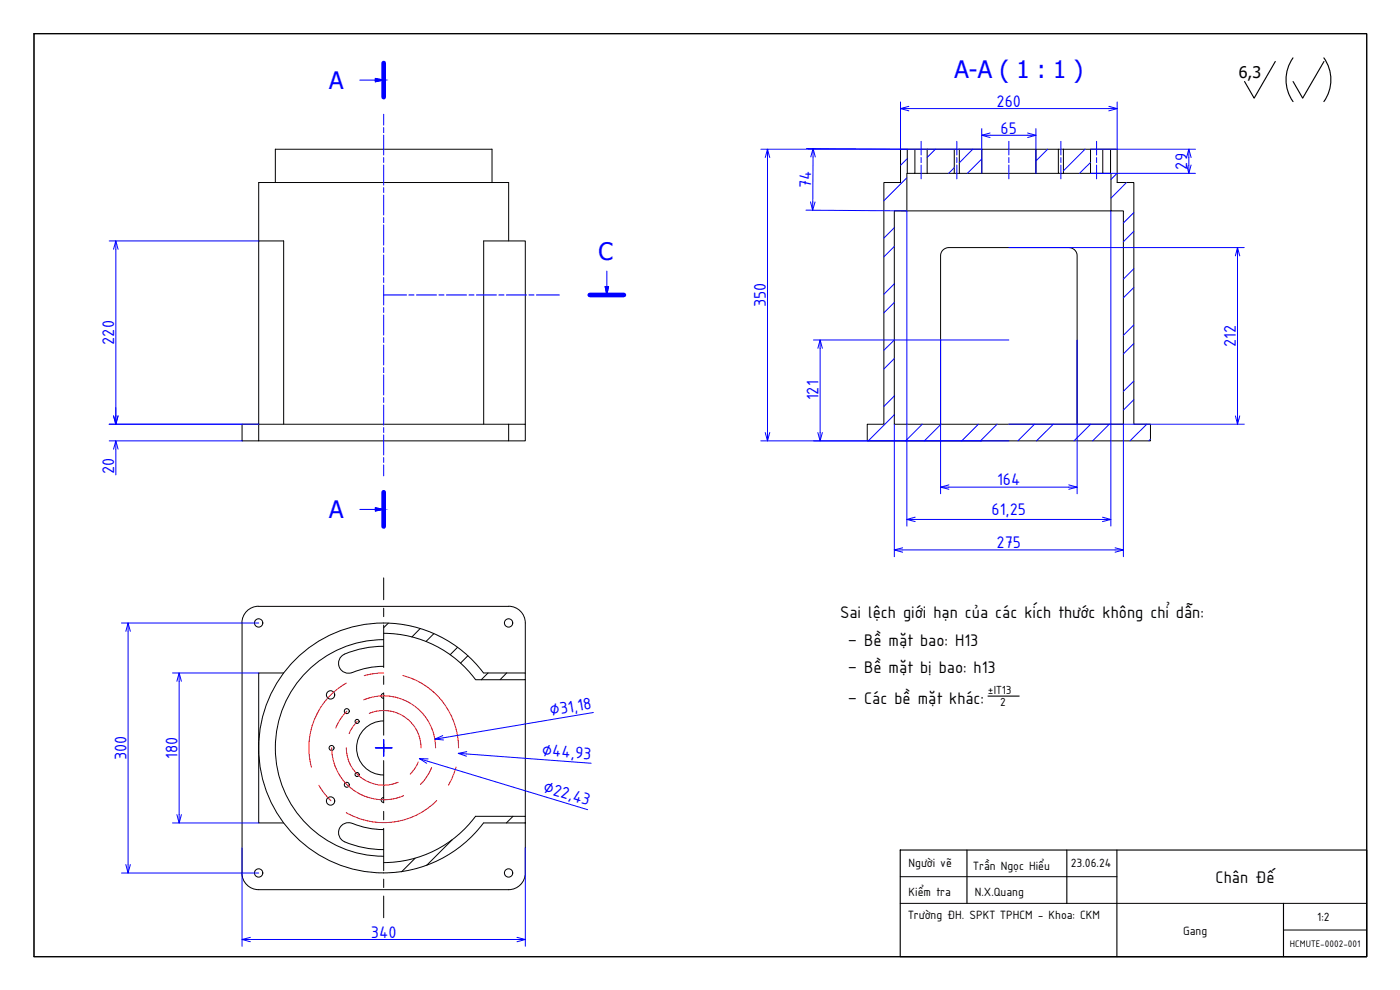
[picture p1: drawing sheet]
<svg xmlns="http://www.w3.org/2000/svg" width="420mm" height="297mm" viewBox="0 0 420 297" stroke-linecap="round" stroke-linejoin="round" font-family="sans-serif">
<!-- layer: 0 -->
<g fill="none" stroke="#000" stroke-width=".3">
<path d="M82.6 54.8v-10h65.1v10M270.3 44.8h2l-.1 18.5h-3.8v64h68.7v-64h-3.7l-.1-18.5h2v10h5v72.5h5v5h-85v-5h5v-72.5h5zM272.3 44.8h2.3v7.2h-2.3M274.6 44.8h3.7M274.6 52h3.7M278.3 44.8h8.1v7.2h-8.1M278.3 44.8v7.2M286.4 44.8h1.5M286.4 52h1.5M287.9 44.8h6.7v7.2h-6.7M287.9 44.8v7.2M294.6 44.8h16.3v7.2h-16.3"/>
<path d="M310.9 44.8h6.7M310.9 52h6.7M319.2 44.8h-1.6v7.2h1.6M319.2 44.8h8.1v7.2h-8.1M319.2 44.8v7.2M327.3 44.8h3.7M327.3 52h3.7M333.3 44.8h-2.3v7.2h2.3M77.6 72.3v-17.5h75.1v17.5M272.2 63.3h61.2M72.6 127.3h5v5h-5zM85.1 127.3v-55h-7.5v55h75.1v5h-75.1"/>
<path d="M145.2 127.3v-55h12.4v55M152.7 127.3h4.9v5h-4.9M282.3 127.3v-50.5a2.45 2.45 0 0 1 2.5-2.5h36a2.45 2.45 0 0 1 2.5 2.5v50.5M115.1 173.4v6.5M77.6 181.9a5 5 0 0 0-5 5v75a5 5 0 0 0 5 5h75.1M77.6 181.9h75.1M115.1 193.9a28.6 28.6 0 0 0-12.3 2.7 2.98 2.98 0 0 0-.8 3.9 2.98 2.98 0 0 0 3.7 1.3M115.1 199.9a24.5 24.5 0 0 0-9.3 1.9M115.1 191.9a32.5 32.5 0 0 0-32.5 32.5 32.5 32.5 0 0 0 32.5 32.5M115.1 190a34.3 34.3 0 0 1 27.6 13.9M115.1 182.5v2.5M115.1 187.6v12.7"/>
<path d="M116.5 187l-1.4 1.3M126.1 188.6l-2.5 2.5M130.2 190.1l-2.4 2.4M137.3 194.2l-2.2 2.3M140.4 196.8l-2.2 2.2M152.6 181.9a5 5 0 0 1 5 5v15M85.1 201.9h-7.5v45h7.5M115.1 208.1a.74 .74 0 0 0-.7 .7 .74 .74 0 0 0 .7 .7M115.1 216.3a8.1 8.1 0 0 0-8.1 8.1 8.1 8.1 0 0 0 8.1 8.1M115.1 202.8v2.5M115.1 207.9v12.7M145.1 201.9a37.5 37.5 0 0 0-55.2-5.2 37.5 37.5 0 0 0 0 55.4 37.5 37.5 0 0 0 55.2-5.2"/>
<path d="M145.2 201.9h12.4v2h-14.9M146.5 201.9l-2.1 2M152.1 201.9l-2 2M157.6 203.9v41M115.1 239.3a.74 .74 0 0 0-.7 .7 .74 .74 0 0 0 .7 .8M115.1 223.1v2.6M115.1 228.2v12.7M103.5 252.6a30.5 30.5 0 0 0 11.6 2.3M105.7 247.1a2.98 2.98 0 0 0-3.9 1.6 2.98 2.98 0 0 0 1.6 3.9M105.8 247a24.5 24.5 0 0 0 9.3 1.9M115.1 243.4v2.6M115.1 248.5v12.7"/>
<path d="M124.6 257.5l-4.1 4.1M135.7 252l-7.7 7.7M142.7 244.9a34.3 34.3 0 0 1-27.6 13.9M142.7 245l14.9-.1v2M145.2 246.9h12.4M154 244.9l-2 2M157.6 246.9v15a5 5 0 0 1-5 5M157.6 246.9h.1M115.1 263.8v2.5M115.1 268.8v6.6"/>
<circle cx="77.6" cy="186.9" r="1.25"/>
<circle cx="152.6" cy="186.9" r="1.25"/>
<circle cx="99.2" cy="208.5" r="1.25"/>
<circle cx="104.1" cy="213.4" r=".74"/>
<circle cx="107.2" cy="216.5" r=".61"/>
<circle cx="99.5" cy="224.4" r=".74"/>
<circle cx="104.1" cy="235.5" r=".74"/>
<circle cx="107.2" cy="232.4" r=".61"/>
<circle cx="99.2" cy="240.3" r="1.25"/>
<circle cx="77.6" cy="261.9" r="1.25"/>
<circle cx="152.6" cy="261.9" r="1.25"/>
</g>
<!-- layer: Netmanh -->
<g fill="none" stroke="#00f" stroke-width=".3">
<path d="M108 24h7.1l-2.5 .5v-1l2.5 .5M115.1 34.3v3.2M115.1 38.3v1.5M270.3 30.6v14.2M272.8 32.6h60M294.6 38.6v13.4M310.9 38.6v13.4M335.3 30.6v14.2M115.1 40.5v6M115.1 47.3v1.5M115.1 49.5v6M115.1 56.3v1.5"/>
<path d="M115.1 58.5v6M228.3 44.8h66.3M230.3 47.3v82.5M242 44.6l30.3 .2M244 47.1l-.1 13.5M272.2 53.3l-6.9 6.9M272.3 47.6l-2 2M276.4 42.4v4.1M276.4 47.3v1.5M276.4 49.5v4.2M280.7 44.8l-2.4 2.4M286.4 50.3l-1.7 1.7"/>
<path d="M287.1 42.4v4.1M287.1 47.3v1.5M287.1 49.5v4.2M291.9 44.8l-4 4M294.6 47.7l-4.3 4.3M297.1 40.6h11.3M302.8 42.4v4.1M302.8 47.3v1.5M302.8 49.5v4.2M314.4 44.8l-3.5 3.5M318.4 42.4v4.1M318.4 47.3v1.5"/>
<path d="M318.4 49.5v4.2M325.6 44.8l-6.4 6.5M327.3 48.8l-3.3 3.2M327.3 44.8h31.5M327.3 52h31.5M329.1 42.4v4.1M329.1 47.3v1.5M329.1 49.5v4.2M335.3 52l-1.9 1.8M338.1 54.8l-4.7 4.7M356.8 47.3v2.2M32.8 72.3h44.8"/>
<path d="M34.8 74.8v50M115.1 65.3v1.5M115.1 67.5v6M115.1 74.3v1.5M115.1 76.5v6M241.9 63.1l30.3 .2v94.5M268.4 68.3l-3.1 3.1M268.4 73.9l-3.1 3.2M302.8 74.3h70.6M333.4 63.3v94.5M340.3 63.8l-3.2 3.1M340.3 69.4l-3.2 3.1"/>
<path d="M371.4 76.8v48M115.1 83.3v1.5M115.1 85.5v6M115.1 92.3v1.5M115.1 94.5v6M182.1 81.4v7.1l-.5-2.5h1l-.5 2.5M268.4 85.2l-3.1 3.1M268.4 90.7l-3.1 3.2M340.3 80.6l-3.2 3.2M340.3 97.5l-3.2 3.1M340.3 86.3l-3.2 3.1M115.1 101.3v1.5"/>
<path d="M115.1 103.5v6M115.1 110.3v1.5M115.1 112.5v6M115.1 119.3v1.5M244.1 102h58.7M246.1 104.5v25.3M268.4 102l-3.1 3.1M268.4 118.8l-3.1 3.1M268.4 107.6l-3.1 3.1M282.3 102v46.2M323.3 102v46.2M340.3 114.3l-3.2 3.1"/>
<path d="M340.3 103.1l-3.2 3.1M340.3 119.9l-3.2 3.1M32.8 127.3h44.8M32.8 132.3h39.8M34.8 134.8v7.7M115.1 121.5v6M115.1 128.3v1.5M115.1 130.5v6M115.1 137.3v1.5M115.1 139.5v3.3M228.3 132.3h74.5M268.4 124.4l-7.8 7.9"/>
<path d="M268.4 127.3v39.7M276.8 127.3l-5 5M282.4 127.3l-5 5M293.6 127.3l-5 5M299.3 127.3l-5 5M302.8 127.3h70.6M310.5 127.3l-5 5M316.1 127.3l-5 5M327.3 127.3l-5 5M332.9 127.3l-5 5M337.1 127.3v39.7M344.2 127.3l-5.1 5"/>
<path d="M345.3 131.8l-.5 .5M108 152.9h7.1l-2.5 .4v-1l2.5 .6M274.7 155.9h56.2M284.8 146.2h36M270.9 165h63.7M36.4 186.9h41.2M38.4 189.4v70M51.8 201.9h25.8M53.8 204.4v40M178.1 213.8l-45.1 7.6M112.6 224.4h5M115.1 221.9v5"/>
<path d="M128.3 228.4l48.1 14.5M140 226.2l37.4 2.8M51.8 246.9h25.8M72.6 254.4v29.5M157.6 254.4v29.5M36.4 261.9h41.2M75.1 281.9h80.1"/>
</g>
<path d="M115.1 88.5h6.9M122.7 88.5h1.5M125 88.5h6M131.7 88.5h1.5M134 88.5h6M140.8 88.5h1.4M143 88.5h6M149.7 88.5h1.6M152 88.5h6M158.8 88.5h1.4M161 88.5h6.9" fill="none" stroke="#00f" stroke-width=".34"/>
<!-- layer: NetDam -->
<path d="M10.2 10.1h400v276.9h-400z" fill="none" stroke="#000" stroke-width=".3"/>
<path d="M10.2 10.1h400v276.9h-400zM382.7 18.4l-6.3 11-2.9-4.9M388.1 17.4a11.3 11.3 0 0 0 0 13.1M397.3 17.4a11.3 11.3 0 0 1 0 13.1M397.3 18.4l-6.4 11-2.8-4.9M296.5 208.9h9.4M270.2 255h140v32h-140zM290.2 255v16M320.2 255v16M335.2 255v32M385.2 271v16" fill="none" stroke="#000" stroke-width=".34"/>
<!-- layer: Netmanh -->
<path d="M270.2 271h140M270.2 263h65M385.2 279h25" fill="none" stroke="#000" stroke-width=".3"/>
<!-- layer: DuongTamNho -->
<g fill="none" stroke="#f00" stroke-width=".3">
<path d="M103.9 205a22.3 22.3 0 0 0-10.4 25.2M104.1 213.4l-.1 .1a14.6 14.6 0 0 0-3.2 4.9M107.2 216.5a10.3 10.3 0 0 0-2.4 3.6M109.2 210a15.5 15.5 0 0 1 21.5 14.4M110.8 214a11.2 11.2 0 0 1 15.6 10.4M115.1 201.9l-3.3 .3-2.5 .5M120.9 202.7a22.4 22.4 0 0 1 16.7 21.7M95.7 235.6a19.2 19.2 0 0 0 3.6 4.7M99.6 224.4a15.5 15.5 0 0 0 21.5 14.3M103.9 224.4a11.2 11.2 0 0 0 15.6 10.3M125.5 228.6l-1.1 2.1-1.3 1.6M129.5 230.3l-.1 .3a15 15 0 0 1-3.2 4.8"/>
<path d="M136.9 230.2l-1.3 3.6-1 1.8M131.1 240.2a22.5 22.5 0 0 1-27.2 3.6"/>
</g>
<!-- layer: 0 -->
<g fill="none" stroke="#00f" stroke-width=".3">
<path d="M270.3 32.6h2.5M272.8 31.9l-2.5 .7 2.5 .7M297.1 39.9l-2.5 .7 2.5 .7M308.4 39.9l2.5 .7-2.5 .7M332.8 31.9l2.5 .7-2.5 .7M332.8 32.6h2.5M229.7 47.3l.6-2.5 .7 2.5M230.3 44.8v2.5M243.3 47.1l.7-2.5 .7 2.5M244 44.6v2.5M294.6 40.6h2.5M308.4 40.6h2.5"/>
<path d="M356.1 47.3l.7-2.5 .7 2.5M356.1 49.5l.7 2.5 .7-2.5M356.8 44.8v2.5M356.8 49.5v2.5M34.1 74.8l.7-2.5 .6 2.5M34.8 72.3v2.5M243.2 60.6l.7 2.5 .7-2.5M243.9 60.6v2.5M370.8 76.8l.6-2.5 .7 2.5M371.4 74.3v2.5M245.4 104.5l.7-2.5 .7 2.5M246.1 102v2.5"/>
<path d="M34.1 124.8l.7 2.5 .6-2.5M34.1 134.8l.7-2.5 .6 2.5M34.8 124.8v2.5M34.8 132.3v2.5M229.7 129.8l.6 2.5 .7-2.5M230.3 129.8v2.5M245.4 129.8l.7 2.5 .7-2.5M246.1 129.8v2.5M370.8 124.8l.6 2.5 .7-2.5M371.4 124.8v2.5M272.2 155.9h2.5M274.7 155.2l-2.5 .7 2.5 .6"/>
<path d="M282.3 146.2h2.5M284.8 145.5l-2.5 .7 2.5 .6M320.8 145.5l2.5 .7-2.5 .6M320.8 146.2h2.5M330.9 155.2l2.5 .7-2.5 .6M330.9 155.9h2.5M268.4 165h2.5M270.9 164.4l-2.5 .6 2.5 .7M334.6 164.4l2.5 .6-2.5 .7M334.6 165h2.5M37.8 189.4l.6-2.5 .7 2.5M38.4 186.9v2.5"/>
<path d="M53.1 204.4l.7-2.5 .6 2.5M53.8 201.9v2.5M125.9 227.6l2.4 .8M128.5 227.7l-2.6-.1 2.2 1.4M132.9 220.7l-2.4 1.1 2.6 .2M133 221.4l-2.5 .4M137.5 226l2.5 .2M140.1 225.5l-2.6 .5 2.5 .9M37.8 259.4l.6 2.5 .7-2.5M38.4 259.4v2.5M53.1 244.4l.7 2.5 .6-2.5M53.8 244.4v2.5"/>
<path d="M72.6 281.9h2.5M75.1 281.2l-2.5 .7 2.5 .7M155.2 281.2l2.4 .7-2.4 .7M155.2 281.9h2.4"/>
</g>
<!-- layer: Netmanh -->
<g fill="#00f" stroke="#00f" stroke-width=".3">
<path d="M181.6 86h1l-.5 2.5z"/>
<path d="M112.6 23.5l2.5 .5h-2.5zM112.6 24v.5l2.5-.5z"/>
<path d="M112.6 152.3l2.5 .6h-2.5zM112.6 152.9v.4l2.5-.4z"/>
</g>
<path d="M115.1 18.9v10.3M177 88.5h10.2M115.1 147.7v10.3" fill="none" stroke="#00f" stroke-width="1.4"/>
<g font-size="7.2" fill="#00f">
<text x="286.5" y="23.3">A-A ( 1 : 1 )</text>
<text x="98.8" y="26.7">A</text>
<text x="179.7" y="78">C</text>
<text x="98.8" y="155.4">A</text>
</g>
<g font-size="5.4" fill="#00f">
<text x="299.1" y="32.1">260</text>
<text x="300.3" y="40.1">65</text>
<text x="356.3" y="50.9" transform="rotate(-90 356.3 50.9)">29</text>
<text x="243.5" y="56.5" transform="rotate(-90 243.5 56.5)">74</text>
<text x="229.8" y="92.2" transform="rotate(-90 229.8 92.2)">350</text>
<text x="34.2" y="103.4" transform="rotate(-90 34.2 103.4)">220</text>
<text x="370.9" y="104.1" transform="rotate(-90 370.9 104.1)">212</text>
<text x="245.6" y="120.1" transform="rotate(-90 245.6 120.1)">121</text>
<text x="34.2" y="142.3" transform="rotate(-90 34.2 142.3)">20</text>
<text x="299.3" y="145.7">164</text>
<text x="297.6" y="154.6">61,25</text>
<text x="299.1" y="164.5">275</text>
<text x="165.2" y="214.7" transform="rotate(-10 165.2 214.7)">∅31,18</text>
<text x="53.3" y="227.7" transform="rotate(-90 53.3 227.7)">180</text>
<text x="162.5" y="226.7" transform="rotate(4 162.5 226.7)">∅44,93</text>
<text x="37.9" y="228.1" transform="rotate(-90 37.9 228.1)">300</text>
<text x="162.7" y="237.5" transform="rotate(17 162.7 237.5)">∅22,43</text>
<text x="111.3" y="281.4">340</text>
</g>
<g font-size="5.4">
<text x="252.1" y="185.5">Sai lệch giới hạn của các kích thước không chỉ dẫn:</text>
<text x="254.4" y="194">– Bề mặt bao: H13</text>
<text x="254.4" y="202">– Bề mặt bị bao: h13</text>
<text x="254.4" y="211.3">– Các bề mặt khác:</text>
<text x="364.8" y="264.8">Chân Đế</text>
</g>
<text font-size="4.8" x="371.8" y="23.4">6,3</text>
<g font-size="3.9">
<text x="272.7" y="260.1">Người vẽ</text>
<text x="292.1" y="261">Trần Ngọc Hiểu</text>
<text x="321.4" y="260.2">23.06.24</text>
<text x="272.7" y="268.7">Kiểm tra</text>
<text x="292.5" y="268.8">N.X.Quang</text>
<text x="272.5" y="275.8">Trường ĐH. SPKT TPHCM - Khoa: CKM</text>
<text x="355" y="280.6">Gang</text>
<text x="395.3" y="276.3">1:2</text>
</g>
<g font-size="3.8">
<text x="296.5" y="208.4">±IT13</text>
<text x="300.2" y="211.7">2</text>
</g>
<text font-size="3.1" x="387.1" y="284.2">HCMUTE-0002-001</text>
</svg>
